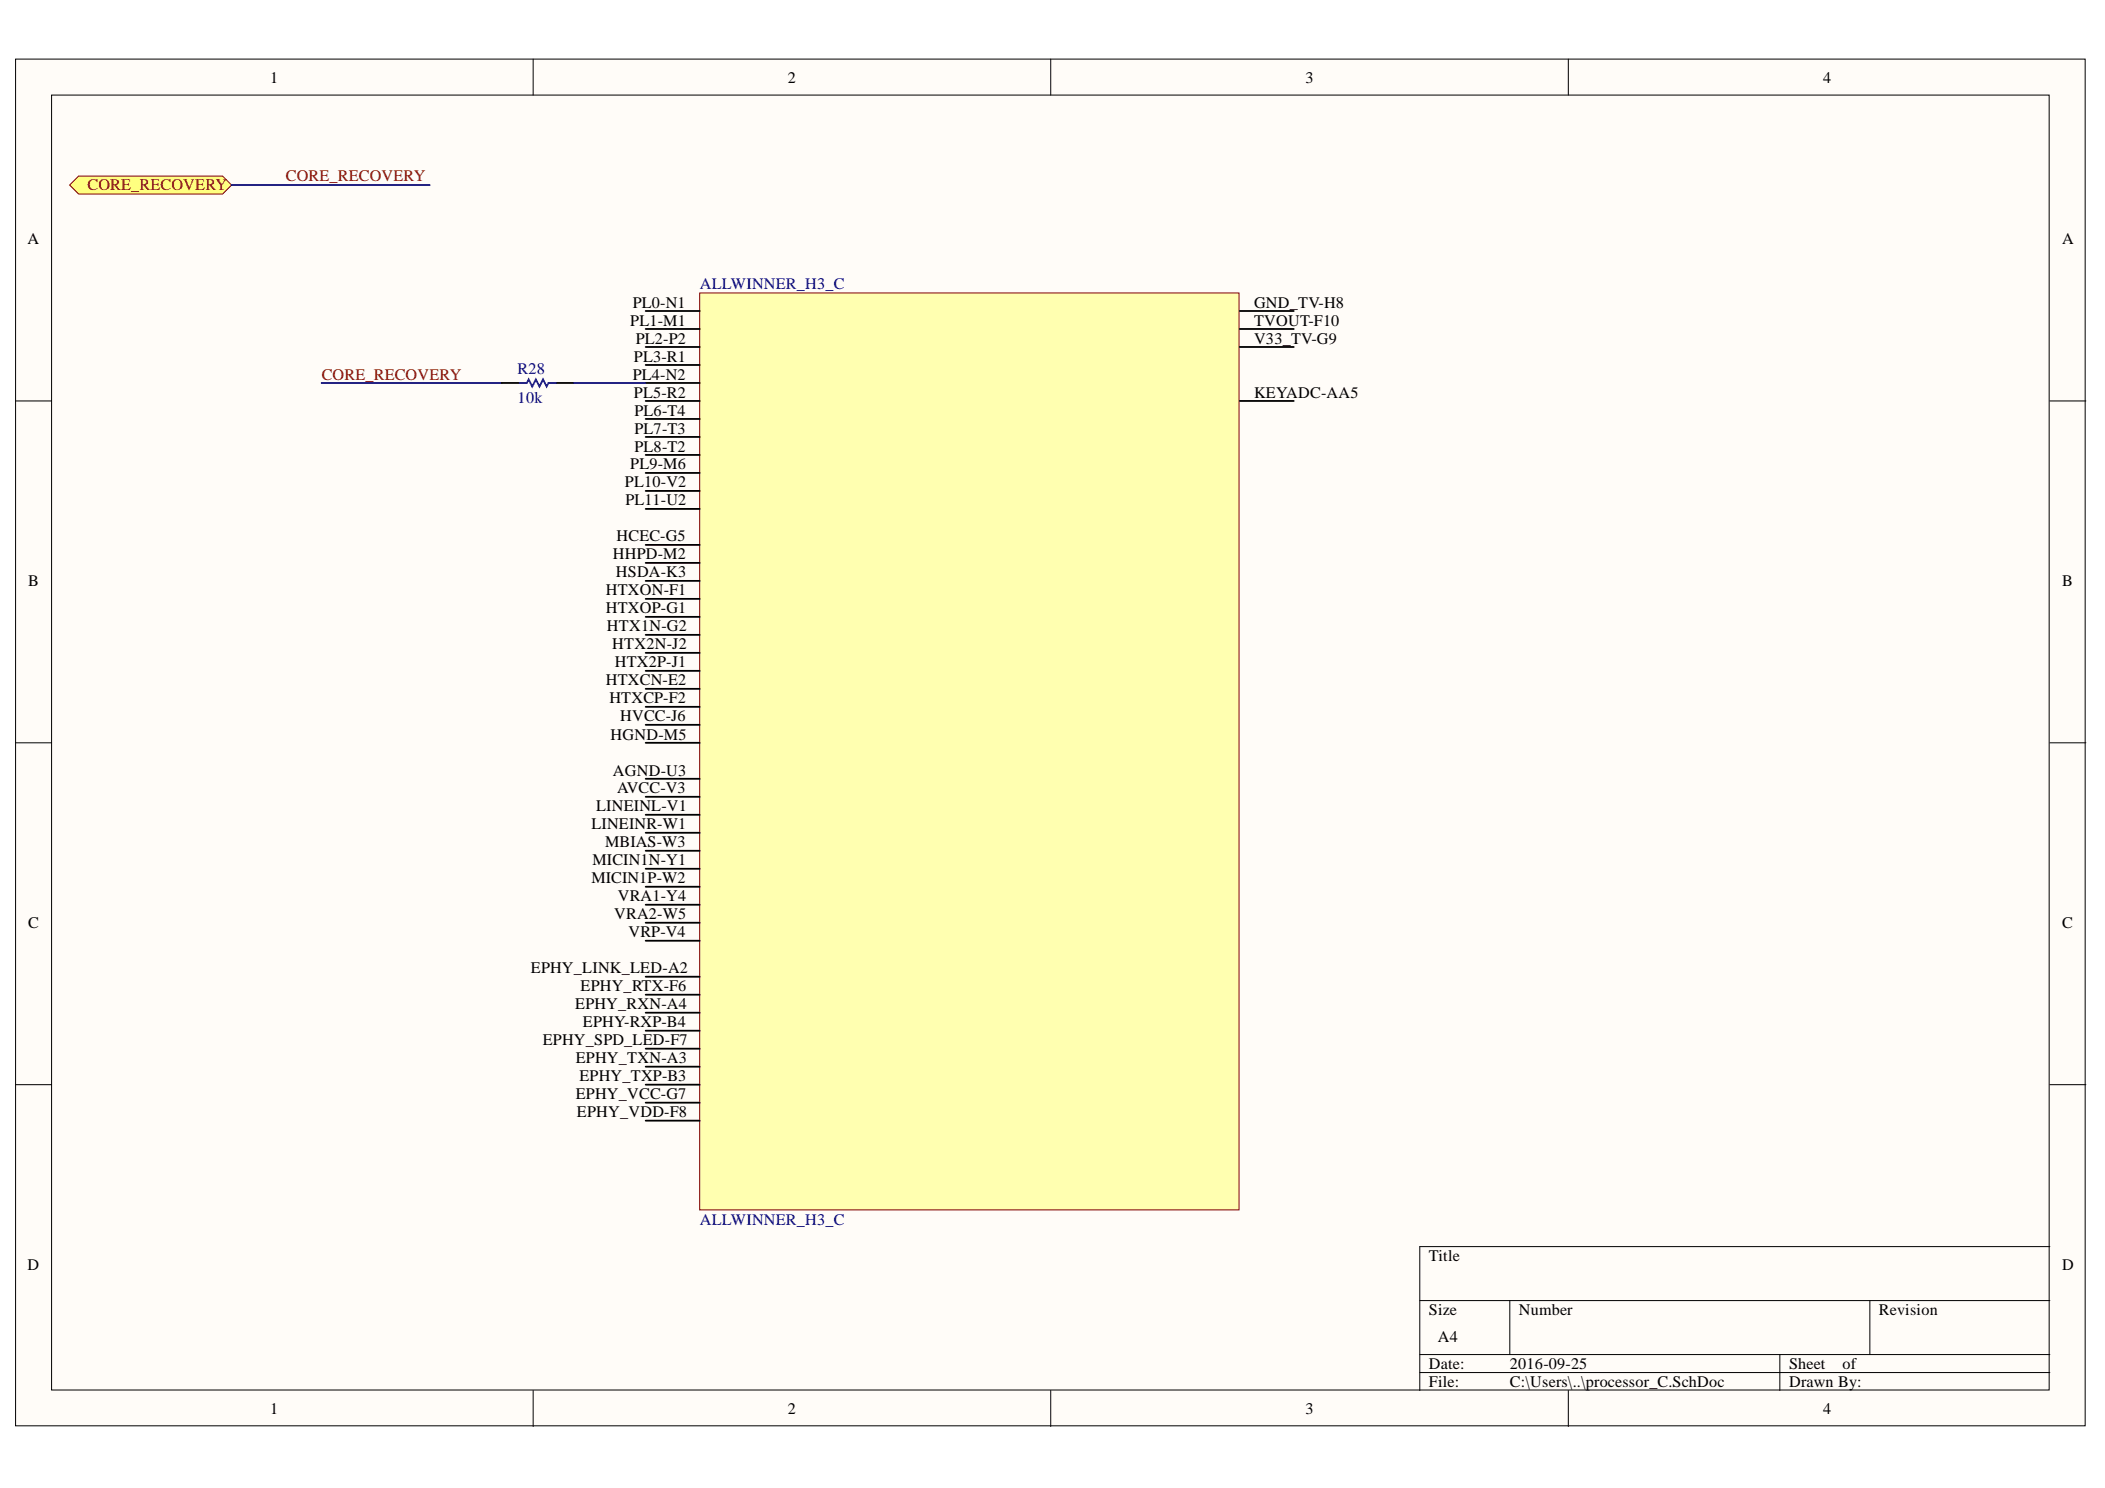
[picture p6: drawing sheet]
<svg xmlns="http://www.w3.org/2000/svg" width="297mm" height="210mm" viewBox="0 0 297 210" stroke-linecap="round" stroke-linejoin="round" font-family="sans-serif">
<g fill="#fffcf8" stroke="#000" stroke-width=".14">
<path d="M2.2 8.3h292v192.8h-292z"/>
<path d="M7.3 13.4h281.9v182.7h-281.9z"/>
</g>
<g fill="none" stroke="#000" stroke-width=".14">
<path d="M75.2 8.3v5.1M148.3 8.3v5.1M221.3 8.3v5.1M2.2 56.6h5.1M289.3 56.6h5M2.2 104.8h5.1M289.3 104.8h5M2.2 153h5.1M289.3 153h5M289.3 175.9h-89v20.3M75.2 196.2v5M148.3 196.2v5"/>
<path d="M200.3 183.5h89M200.3 191.1h89M200.3 193.6h89M213 183.5v7.6M221.3 196.2v5M251.2 191.1v5.1M263.9 183.5v7.6"/>
</g>
<path d="M98.7 41.3h76.1v129.4h-76.1z" fill="#ffffb0" stroke="#800000" stroke-width=".14"/>
<g fill="none" stroke="#000" stroke-width=".25">
<path d="M91.1 43.9h7.6M91.1 46.4h7.6M91.1 48.9h7.6M91.1 56.6h7.6M91.1 51.5h7.6M91.1 54h7.6M91.1 59.1h7.6M174.9 43.9h7.7M174.9 46.4h7.7M174.9 48.9h7.7M174.9 56.6h7.7M91.1 61.6h7.6"/>
<path d="M91.1 64.2h7.6M91.1 79.4h7.6M91.1 76.9h7.6M91.1 71.8h7.6M91.1 69.3h7.6M91.1 66.7h7.6M91.1 99.7h7.6M91.1 97.2h7.6M91.1 94.6h7.6M91.1 92.1h7.6M91.1 89.6h7.6M91.1 87h7.6"/>
<path d="M91.1 84.5h7.6M91.1 81.9h7.6M91.1 117.5h7.6M91.1 114.9h7.6M91.1 112.4h7.6M91.1 109.9h7.6M91.1 104.8h7.6M91.1 102.2h7.6M91.1 137.8h7.6M91.1 132.7h7.6M91.1 130.2h7.6M91.1 127.6h7.6"/>
<path d="M91.1 125.1h7.6M91.1 122.6h7.6M91.1 120h7.6M91.1 158.1h7.6M91.1 155.5h7.6M91.1 153h7.6M91.1 150.5h7.6M91.1 147.9h7.6M91.1 145.4h7.6M91.1 142.9h7.6M91.1 140.3h7.6"/>
</g>
<path d="M9.8 26.1l1.3-1.3h20.3l1.3 1.3-1.3 1.3h-20.3z" fill-rule="evenodd" fill="#ffff80" stroke="#800000" stroke-width=".14"/>
<path d="M32.7 26.1h27.9M45.4 54h25.4M81 54h10.1" fill="none" stroke="#000080" stroke-width=".25"/>
<path d="M70.8 54h2.5M78.4 54h2.6" fill="none" stroke="#000" stroke-width=".25"/>
<path d="M73.3 54h1l.3-.5 .5 1 .5-1 .5 1 .5-1 .5 1 .3-.5h1" fill="none" stroke="#00f" stroke-width=".25"/>
<g font-size="2.3">
<text x="38.1" y="11.6">1</text>
<text x="111.2" y="11.6">2</text>
<text x="184.2" y="11.6">3</text>
<text x="257.3" y="11.6">4</text>
<text x="3.9" y="34.5">A</text>
<text x="291" y="34.5">A</text>
<text x="88.9" y="46">PL1-M1</text>
<text x="89.3" y="43.4">PL0-N1</text>
<text x="177" y="43.4">GND_TV-H8</text>
<text x="177" y="46">TVOUT-F10</text>
<text x="89.3" y="53.6">PL4-N2</text>
<text x="89.5" y="51">PL3-R1</text>
<text x="89.7" y="48.5">PL2-P2</text>
<text x="177" y="48.5">V33_TV-G9</text>
<text x="89.5" y="56.1">PL5-R2</text>
<text x="89.5" y="58.6">PL6-T4</text>
<text x="177" y="56.1">KEYADC-AA5</text>
<text x="89.5" y="61.2">PL7-T3</text>
<text x="89.5" y="63.7">PL8-T2</text>
<text x="88.2" y="68.8">PL10-V2</text>
<text x="88.3" y="71.3">PL11-U2</text>
<text x="88.9" y="66.2">PL9-M6</text>
<text x="87" y="76.4">HCEC-G5</text>
<text x="4" y="82.7">B</text>
<text x="85.5" y="84">HTXON-F1</text>
<text x="86.5" y="78.9">HHPD-M2</text>
<text x="86.9" y="81.4">HSDA-K3</text>
<text x="291" y="82.7">B</text>
<text x="85.5" y="86.5">HTXOP-G1</text>
<text x="85.6" y="89">HTX1N-G2</text>
<text x="86.4" y="91.6">HTX2N-J2</text>
<text x="86.7" y="94.1">HTX2P-J1</text>
<text x="85.5" y="96.6">HTXCN-E2</text>
<text x="86" y="99.2">HTXCP-F2</text>
<text x="87.5" y="101.7">HVCC-J6</text>
<text x="86.2" y="104.3">HGND-M5</text>
<text x="86.5" y="109.4">AGND-U3</text>
<text x="87.1" y="111.9">AVCC-V3</text>
<text x="83.4" y="117">LINEINR-W1</text>
<text x="84.1" y="114.5">LINEINL-V1</text>
<text x="85.4" y="119.5">MBIAS-W3</text>
<text x="83.4" y="124.6">MICIN1P-W2</text>
<text x="83.6" y="122.1">MICIN1N-Y1</text>
<text x="4" y="130.9">C</text>
<text x="86.7" y="129.7">VRA2-W5</text>
<text x="87.2" y="127.1">VRA1-Y4</text>
<text x="291" y="130.9">C</text>
<text x="74.9" y="137.3">EPHY_LINK_LED-A2</text>
<text x="88.7" y="132.2">VRP-V4</text>
<text x="81.2" y="142.3">EPHY_RXN-A4</text>
<text x="81.9" y="139.8">EPHY_RTX-F6</text>
<text x="76.6" y="147.4">EPHY_SPD_LED-F7</text>
<text x="81.2" y="150">EPHY_TXN-A3</text>
<text x="82.3" y="144.9">EPHY-RXP-B4</text>
<text x="81.2" y="155">EPHY_VCC-G7</text>
<text x="81.8" y="152.5">EPHY_TXP-B3</text>
<text x="81.4" y="157.6">EPHY_VDD-F8</text>
<text x="3.9" y="179.2">D</text>
<text x="201.6" y="177.9">Title</text>
<text x="291" y="179.2">D</text>
<text x="201.6" y="185.5">Size</text>
<text x="214.3" y="185.5">Number</text>
<text x="265.1" y="185.5">Revision</text>
<text x="202.9" y="189.3">A4</text>
<text x="201.6" y="193.1">Date:</text>
<text x="201.6" y="195.7">File:</text>
<text x="213.1" y="193.1">2016-09-25</text>
<text x="213.1" y="195.7">C:\Users\..\processor_C.SchDoc</text>
<text x="252.5" y="193.1">Sheet</text>
<text x="252.5" y="195.7">Drawn By:</text>
<text x="260" y="193.1">of</text>
<text x="38.1" y="199.5">1</text>
<text x="111.2" y="199.5">2</text>
<text x="184.2" y="199.5">3</text>
<text x="257.3" y="199.5">4</text>
</g>
<g font-size="2.3" fill="#800000">
<text x="12.3" y="26.9">CORE_RECOVERY</text>
<text x="40.3" y="25.6">CORE_RECOVERY</text>
<text x="45.4" y="53.6">CORE_RECOVERY</text>
</g>
<g font-size="2.3" fill="#000080">
<text x="98.8" y="40.8">ALLWINNER_H3_C</text>
<text x="73" y="52.8">R28</text>
<text x="73" y="56.8">10k</text>
<text x="98.8" y="172.8">ALLWINNER_H3_C</text>
</g>
</svg>
